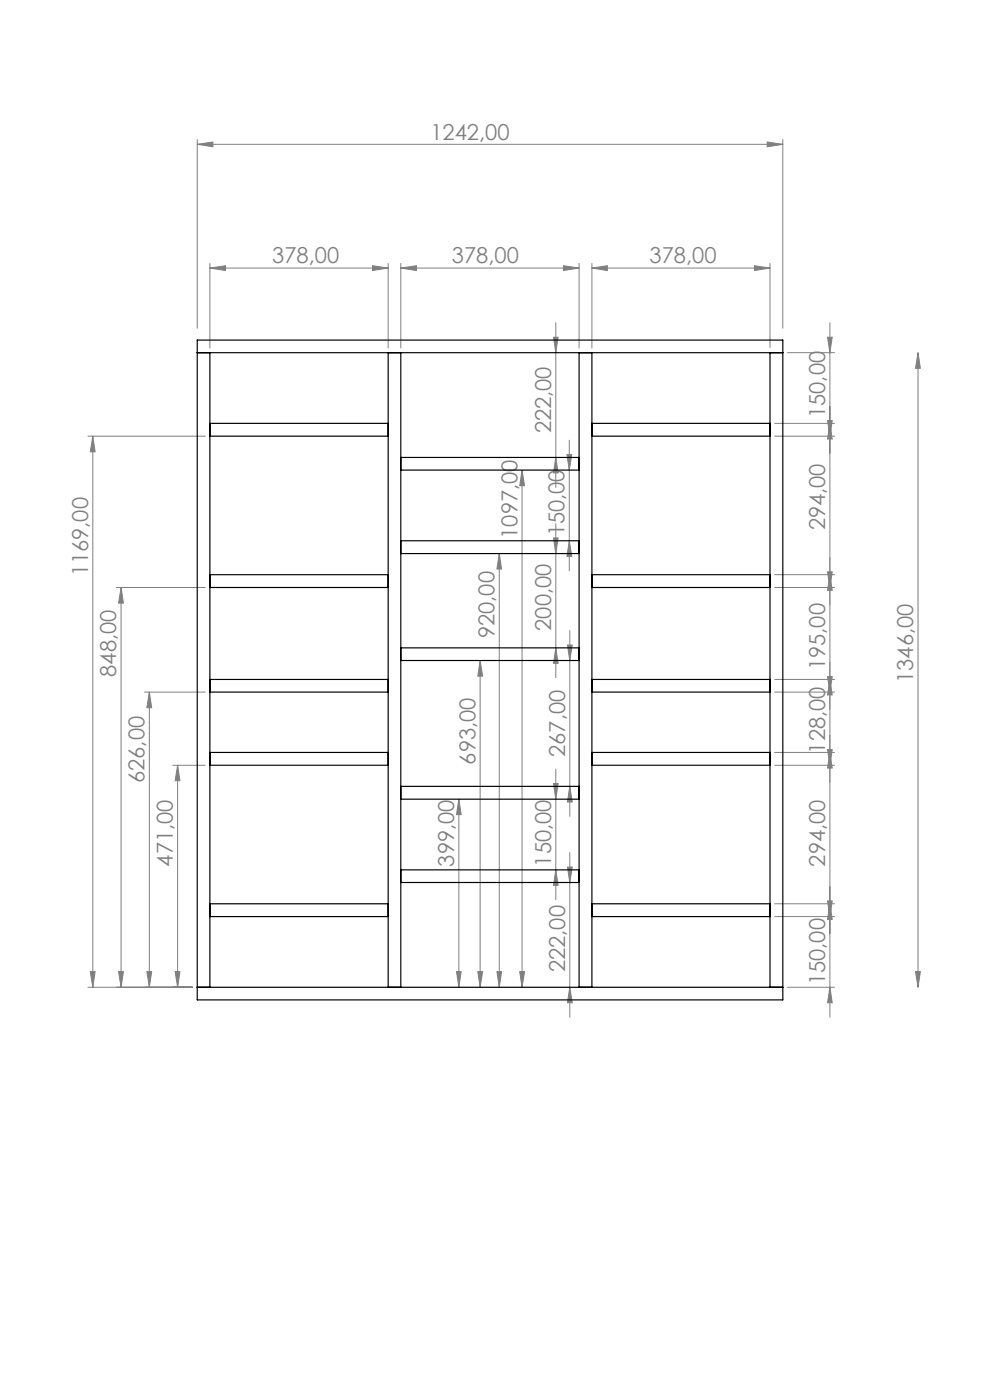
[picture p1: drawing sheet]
<svg xmlns="http://www.w3.org/2000/svg" width="210mm" height="297mm" viewBox="0 0 210 297" stroke-linecap="round" stroke-linejoin="round" font-family="sans-serif">
<g fill="none" stroke="#808080" stroke-width=".21">
<path d="M41.8 30.6l3.4-.5v1zM41.8 29.6v40M41.8 30.6h124.3M162.7 30.1l3.4 .5-3.4 .5zM166.1 29.6v40M44.5 56.9l3.3-.5v1zM44.5 55.9v17.9M44.5 56.9h37.8M79 56.4l3.3 .5-3.3 .5zM82.3 55.9v17.9M85 56.9l3.3-.5v1zM85 56.9h37.8"/>
<path d="M85 55.9v17.9M119.5 56.4l3.3 .5-3.3 .5zM122.8 55.9v17.9M125.6 56.9l3.2-.5v1zM125.6 56.9h37.7M125.6 55.9v17.9M160 56.4l3.3 .5-3.3 .5zM163.3 55.9v17.8M117.4 71.5h1l-.5 3.3zM117.9 68.5v34.9M167 74.8h10M175.5 71.5h1l-.5 3.3z"/>
<path d="M176 68.5v147.3M194.7 74.8v134.6M194.7 74.8l.5 3.3h-1zM18.7 92.5h24.8M19.7 92.5l.5 3.3h-1zM19.7 92.5v116.9M110.7 99.7l.6 3.3h-1.1zM110.7 99.7v109.7M117.9 97l.5 3.3h-1zM120.3 96.4h1l-.5 3.3zM120.8 93.4v27.7M164.3 89.8h12.7"/>
<path d="M164.3 92.5h12.7M175.5 89.2h1l-.5 3.3zM176 89.8l.5 3.3h-1zM105.9 117.4v92M105.9 117.4l.5 3.3h-1zM117.4 114.1h1l-.5 3.3zM117.9 111.1v32.7M120.8 114.7l.5 3.3h-1zM24.7 124.6h18.8M25.7 124.6l.5 3.3h-1zM25.7 124.6v84.8M117.9 137.4l.5 3.3h-1z"/>
<path d="M120.4 136.8h1l-.5 3.3zM120.9 133.8v39.4M164.3 121.9h12.7M164.3 124.6h12.7M175.5 121.3h1l-.5 3.3zM176 121.9l.5 3.3h-1zM30.7 146.8h12.8M31.7 146.8l.5 3.3h-1zM31.7 146.8v62.6M101.8 140.1v69.3M101.8 140.1l.6 3.3h-1zM164.3 159.6h12.7"/>
<path d="M164.3 146.8h12.7M164.3 144.1h12.7M175.5 143.5h1l-.5 3.3zM175.5 159h1l-.5 3.3zM176 159.6l.5 3.3h-1zM176 144.1l.5 3.3h-1zM36.7 162.3h6.8M37.7 162.3l.5 3.3h-1.1zM37.7 162.3v47.1M97.3 169.5l.5 3.3h-1zM97.3 169.5v39.9M117.4 166.2h1l-.5 3.3z"/>
<path d="M117.9 163.2v27.7M120.9 166.8l.5 3.3h-1zM164.3 162.3h12.7M117.9 184.5l.5 3.3h-1zM120.4 183.9h1l-.5 3.3zM120.9 180.9v34.9M164.3 191.7h12.7M164.3 194.4h12.7M175.5 191.1h1l-.5 3.3zM176 191.7l.5 3.3h-1zM18.7 209.4h22.2M19.2 206.1h1l-.5 3.3z"/>
<path d="M25.2 206.1h1l-.5 3.3zM31.2 206.1h1l-.5 3.3zM37.1 206.1h1.1l-.5 3.3zM96.8 206.1h1l-.5 3.3zM101.4 206.1h1l-.6 3.3zM105.4 206.1h1l-.5 3.3zM110.2 206.1h1.1l-.6 3.3zM120.9 209.4l.5 3.3h-1zM167 209.4h10M176 209.4l.5 3.3h-1zM194.2 206.1h1l-.5 3.3z"/>
</g>
<g fill="#808080">
<path d="M162.7 30.1l3.4 .5-3.4 .5zM41.8 30.6l3.4-.5v1z"/>
<path d="M44.5 56.9l3.3-.5v1zM79 56.4l3.3 .5-3.3 .5zM85 56.9l3.3-.5v1zM119.5 56.4l3.3 .5-3.3 .5z"/>
<path d="M125.6 56.9l3.2-.5v1zM160 56.4l3.3 .5-3.3 .5z"/>
<path d="M176 159.6l.5 3.3h-1zM175.5 143.5h1l-.5 3.3z"/>
<path d="M176 89.8l.5 3.3h-1zM175.5 71.5h1l-.5 3.3zM176 121.9l.5 3.3h-1zM175.5 89.2h1l-.5 3.3zM117.9 184.5l.5 3.3h-1zM117.4 166.2h1l-.5 3.3zM117.9 137.4l.5 3.3h-1zM117.4 114.1h1l-.5 3.3zM120.8 114.7l.5 3.3h-1zM120.3 96.4h1l-.5 3.3zM117.9 97l.5 3.3h-1zM117.4 71.5h1l-.5 3.3zM194.2 206.1h1l-.5 3.3zM194.7 74.8l.5 3.3h-1z"/>
<path d="M176 144.1l.5 3.3h-1zM175.5 121.3h1l-.5 3.3zM176 191.7l.5 3.3h-1zM175.5 159h1l-.5 3.3zM176 209.4l.5 3.3h-1zM175.5 191.1h1l-.5 3.3zM37.1 206.1h1.1l-.5 3.3zM37.7 162.3l.5 3.3h-1.1zM31.2 206.1h1l-.5 3.3zM31.7 146.8l.5 3.3h-1zM25.2 206.1h1l-.5 3.3zM25.7 124.6l.5 3.3h-1zM19.2 206.1h1l-.5 3.3zM19.7 92.5l.5 3.3h-1zM120.9 209.4l.5 3.3h-1zM120.4 183.9h1l-.5 3.3zM96.8 206.1h1l-.5 3.3zM97.3 169.5l.5 3.3h-1zM101.4 206.1h1l-.6 3.3zM101.8 140.1l.6 3.3h-1zM105.4 206.1h1l-.5 3.3zM105.9 117.4l.5 3.3h-1zM110.2 206.1h1.1l-.6 3.3zM110.7 99.7l.6 3.3h-1.1z"/>
<path d="M120.4 136.8h1l-.5 3.3zM120.9 166.8l.5 3.3h-1z"/>
</g>
<g fill="none" stroke="#000" stroke-width=".25">
<path d="M41.8 72.1h124.3v140h-124.3zM41.8 74.8h124.3M44.5 74.8v134.6M82.3 74.8v134.6M85 74.8v134.6M122.8 74.8v134.6M125.6 74.8v134.6M163.3 74.8v134.6M44.5 92.5h37.8M44.5 89.8h37.8M85 97h37.8M85 99.7h37.8"/>
<path d="M125.6 92.5h37.7M125.6 89.8h37.7M85 117.4h37.8M85 114.7h37.8M44.5 121.9h37.8M44.5 124.6h37.8M85 137.4h37.8M125.6 121.9h37.7M125.6 124.6h37.7M44.5 159.6h37.8M44.5 146.8h37.8M44.5 144.1h37.8"/>
<path d="M85 140.1h37.8M125.6 159.6h37.7M125.6 146.8h37.7M125.6 144.1h37.7M44.5 162.3h37.8M85 169.5h37.8M85 166.8h37.8M125.6 162.3h37.7M44.5 194.4h37.8M44.5 191.7h37.8M85 184.5h37.8M85 187.2h37.8"/>
<path d="M125.6 194.4h37.7M125.6 191.7h37.7M41.8 209.4h124.3"/>
</g>
<g font-size="4.7" fill="#808080">
<text x="91.3" y="29.6">1242,00</text>
<text x="57.8" y="55.8">378,00</text>
<text x="95.9" y="55.8">378,00</text>
<text x="137.8" y="55.8">378,00</text>
<text x="175" y="88.7" transform="rotate(-90 175 88.7)">150,00</text>
<text x="116.9" y="92" transform="rotate(-90 116.9 92)">222,00</text>
<text x="119.8" y="113.8" transform="rotate(-90 119.8 113.8)">150,00</text>
<text x="175" y="112.5" transform="rotate(-90 175 112.5)">294,00</text>
<text x="109.8" y="114.3" transform="rotate(-90 109.8 114.3)">1097,00</text>
<text x="18.7" y="122.3" transform="rotate(-90 18.7 122.3)">1169,00</text>
<text x="104.9" y="135.4" transform="rotate(-90 104.9 135.4)">920,00</text>
<text x="116.9" y="133.8" transform="rotate(-90 116.9 133.8)">200,00</text>
<text x="24.7" y="143.6" transform="rotate(-90 24.7 143.6)">848,00</text>
<text x="175" y="142.2" transform="rotate(-90 175 142.2)">195,00</text>
<text x="193.7" y="144.9" transform="rotate(-90 193.7 144.9)">1346,00</text>
<text x="119.9" y="160.6" transform="rotate(-90 119.9 160.6)">267,00</text>
<text x="175" y="159.9" transform="rotate(-90 175 159.9)">128,00</text>
<text x="30.7" y="166.1" transform="rotate(-90 30.7 166.1)">626,00</text>
<text x="100.9" y="162.2" transform="rotate(-90 100.9 162.2)">693,00</text>
<text x="36.7" y="183.8" transform="rotate(-90 36.7 183.8)">471,00</text>
<text x="96.3" y="183.8" transform="rotate(-90 96.3 183.8)">399,00</text>
<text x="116.9" y="183.8" transform="rotate(-90 116.9 183.8)">150,00</text>
<text x="175" y="183.8" transform="rotate(-90 175 183.8)">294,00</text>
<text x="119.9" y="206.2" transform="rotate(-90 119.9 206.2)">222,00</text>
<text x="175" y="209" transform="rotate(-90 175 209)">150,00</text>
</g>
</svg>
